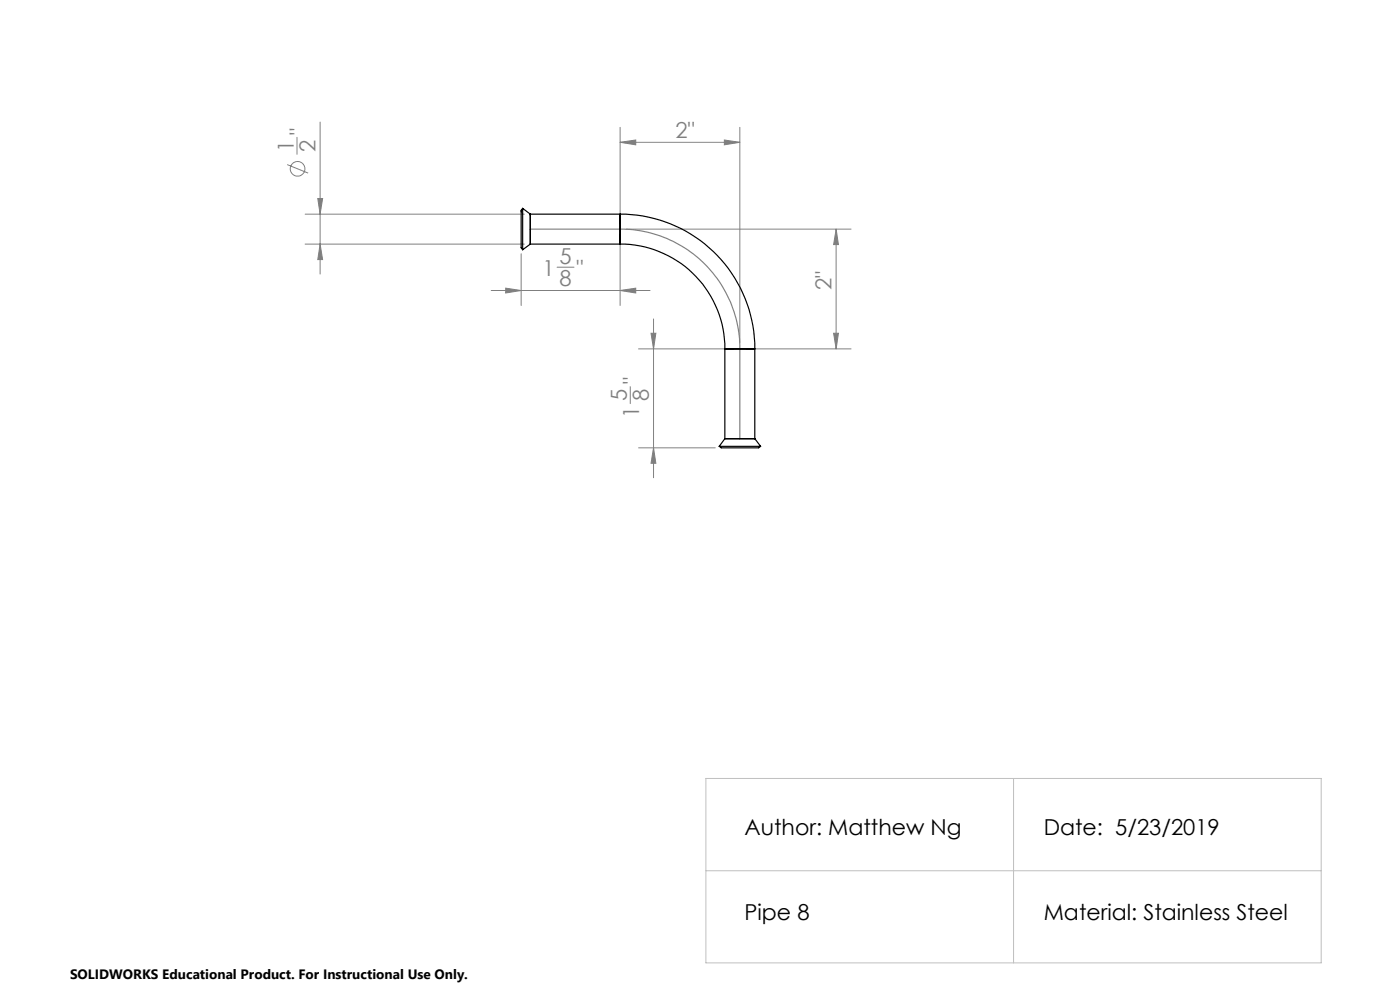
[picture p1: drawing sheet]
<svg xmlns="http://www.w3.org/2000/svg" width="297mm" height="210mm" viewBox="0 0 297 210" stroke-linecap="round" stroke-linejoin="round" font-family="sans-serif">
<g fill="none" stroke="#808080" stroke-width=".21">
<path d="M60.9 34.9l4.5 1.8M63 29.1v3.6M67.9 25.9v32.2M131.6 30.2l3.3-.5v1zM131.6 27v20.3M131.6 30.2h25.4M153.7 29.7l3.3 .5-3.3 .5zM157 27v45.7M64.7 45.4h46.5M64.7 51.8h46.5M67.4 42.1h1l-.5 3.3zM67.9 51.8l.5 3.3h-1z"/>
<path d="M110.6 53.8v11M118.2 56.7h3.6M131.6 49.9v14.9M132.8 48.6h47.8M177.4 48.6l.5 3.3h-1.1zM177.4 48.6v25.4M104.2 61.6h33.7M107.3 61.1l3.3 .5-3.3 .6zM131.6 61.6l3.3-.5v1.1zM135.5 74h20.2M138.1 70.7h1l-.5 3.3zM138.6 67.7v33.6"/>
<path d="M158.2 74h22.4M176.8 70.7h1.1l-.5 3.3zM133.7 82v3.6M135.5 95h16.2M138.6 95l.5 3.3h-1z"/>
<circle cx="63.1" cy="35.8" r="1.55"/>
</g>
<path d="M112.5 48.6h19.1a25.3 25.3 0 0 1 25.4 25.4v19.1" fill="none" stroke="#808080" stroke-width=".25"/>
<path d="M149.8 165.1h130.5v39.1h-130.5zM215 165.1v39.1M149.8 184.7h130.5" fill="none" stroke="#c0c0c0" stroke-width=".21"/>
<g fill="#808080">
<path d="M131.6 30.2l3.3-.5v1zM153.7 29.7l3.3 .5-3.3 .5z"/>
<path d="M107.3 61.1l3.3 .5-3.3 .6zM131.6 61.6l3.3-.5v1.1z"/>
<path d="M67.4 42.1h1l-.5 3.3zM67.9 51.8l.5 3.3h-1zM177.4 48.6l.5 3.3h-1.1zM176.8 70.7h1.1l-.5 3.3zM138.1 70.7h1l-.5 3.3zM138.6 95l.5 3.3h-1z"/>
</g>
<g fill="none" stroke="#000" stroke-width=".25">
<path d="M110.9 44.2v8.8M110.9 44.2a2.72 2.72 0 0 0-.3 2.1v5.1a1.93 1.93 0 0 0 .3 1.6M110.9 44.2l1.6 1.2M112.5 45.4v6.4M112.5 51.8h19.1M112.5 45.4h19.1M112.5 51.8l-1.6 1.2M131.6 51.8a22.2 22.2 0 0 1 22.2 22.2M131.6 45.4a28.5 28.5 0 0 1 28.5 28.6M131.6 45.4v6.4M153.8 74h6.3M153.8 74v19.1"/>
<path d="M160.1 74v19.1M152.6 94.7h8.8M152.6 94.7a2.76 2.76 0 0 0 2.1 .3h5a1.93 1.93 0 0 0 1.7-.3M153.8 93.1h6.3M153.8 93.1l-1.2 1.6M160.1 93.1l1.3 1.6"/>
</g>
<g font-size="4.7" fill="#808080">
<text x="64.9" y="28.6" transform="rotate(-90 64.9 28.6)">&quot;</text>
<text x="143.3" y="29.2">2&quot;</text>
<text x="62.3" y="32.2" transform="rotate(-90 62.3 32.2)">1</text>
<text x="66.9" y="32.2" transform="rotate(-90 66.9 32.2)">2</text>
<text x="115.1" y="58.5">1</text>
<text x="118.7" y="56">5</text>
<text x="122.3" y="58.5">&quot;</text>
<text x="118.7" y="60.6">8</text>
<text x="176.4" y="61.5" transform="rotate(-90 176.4 61.5)">2&quot;</text>
<text x="135.6" y="81.5" transform="rotate(-90 135.6 81.5)">&quot;</text>
<text x="133" y="85.1" transform="rotate(-90 133 85.1)">5</text>
<text x="135.6" y="88.7" transform="rotate(-90 135.6 88.7)">1</text>
<text x="137.6" y="85.1" transform="rotate(-90 137.6 85.1)">8</text>
</g>
<g font-size="4.7">
<text x="157.9" y="177.1">Author: Matthew Ng</text>
<text x="221.4" y="177.1">Date: 5/23/2019</text>
<text x="157.9" y="195.2">Pipe 8</text>
<text x="221.4" y="195.2">Material: Stainless Steel</text>
</g>
<text font-size="2.9" x="14.9" y="207.6">SOLIDWORKS Educational Product. For Instructional Use Only.</text>
</svg>
